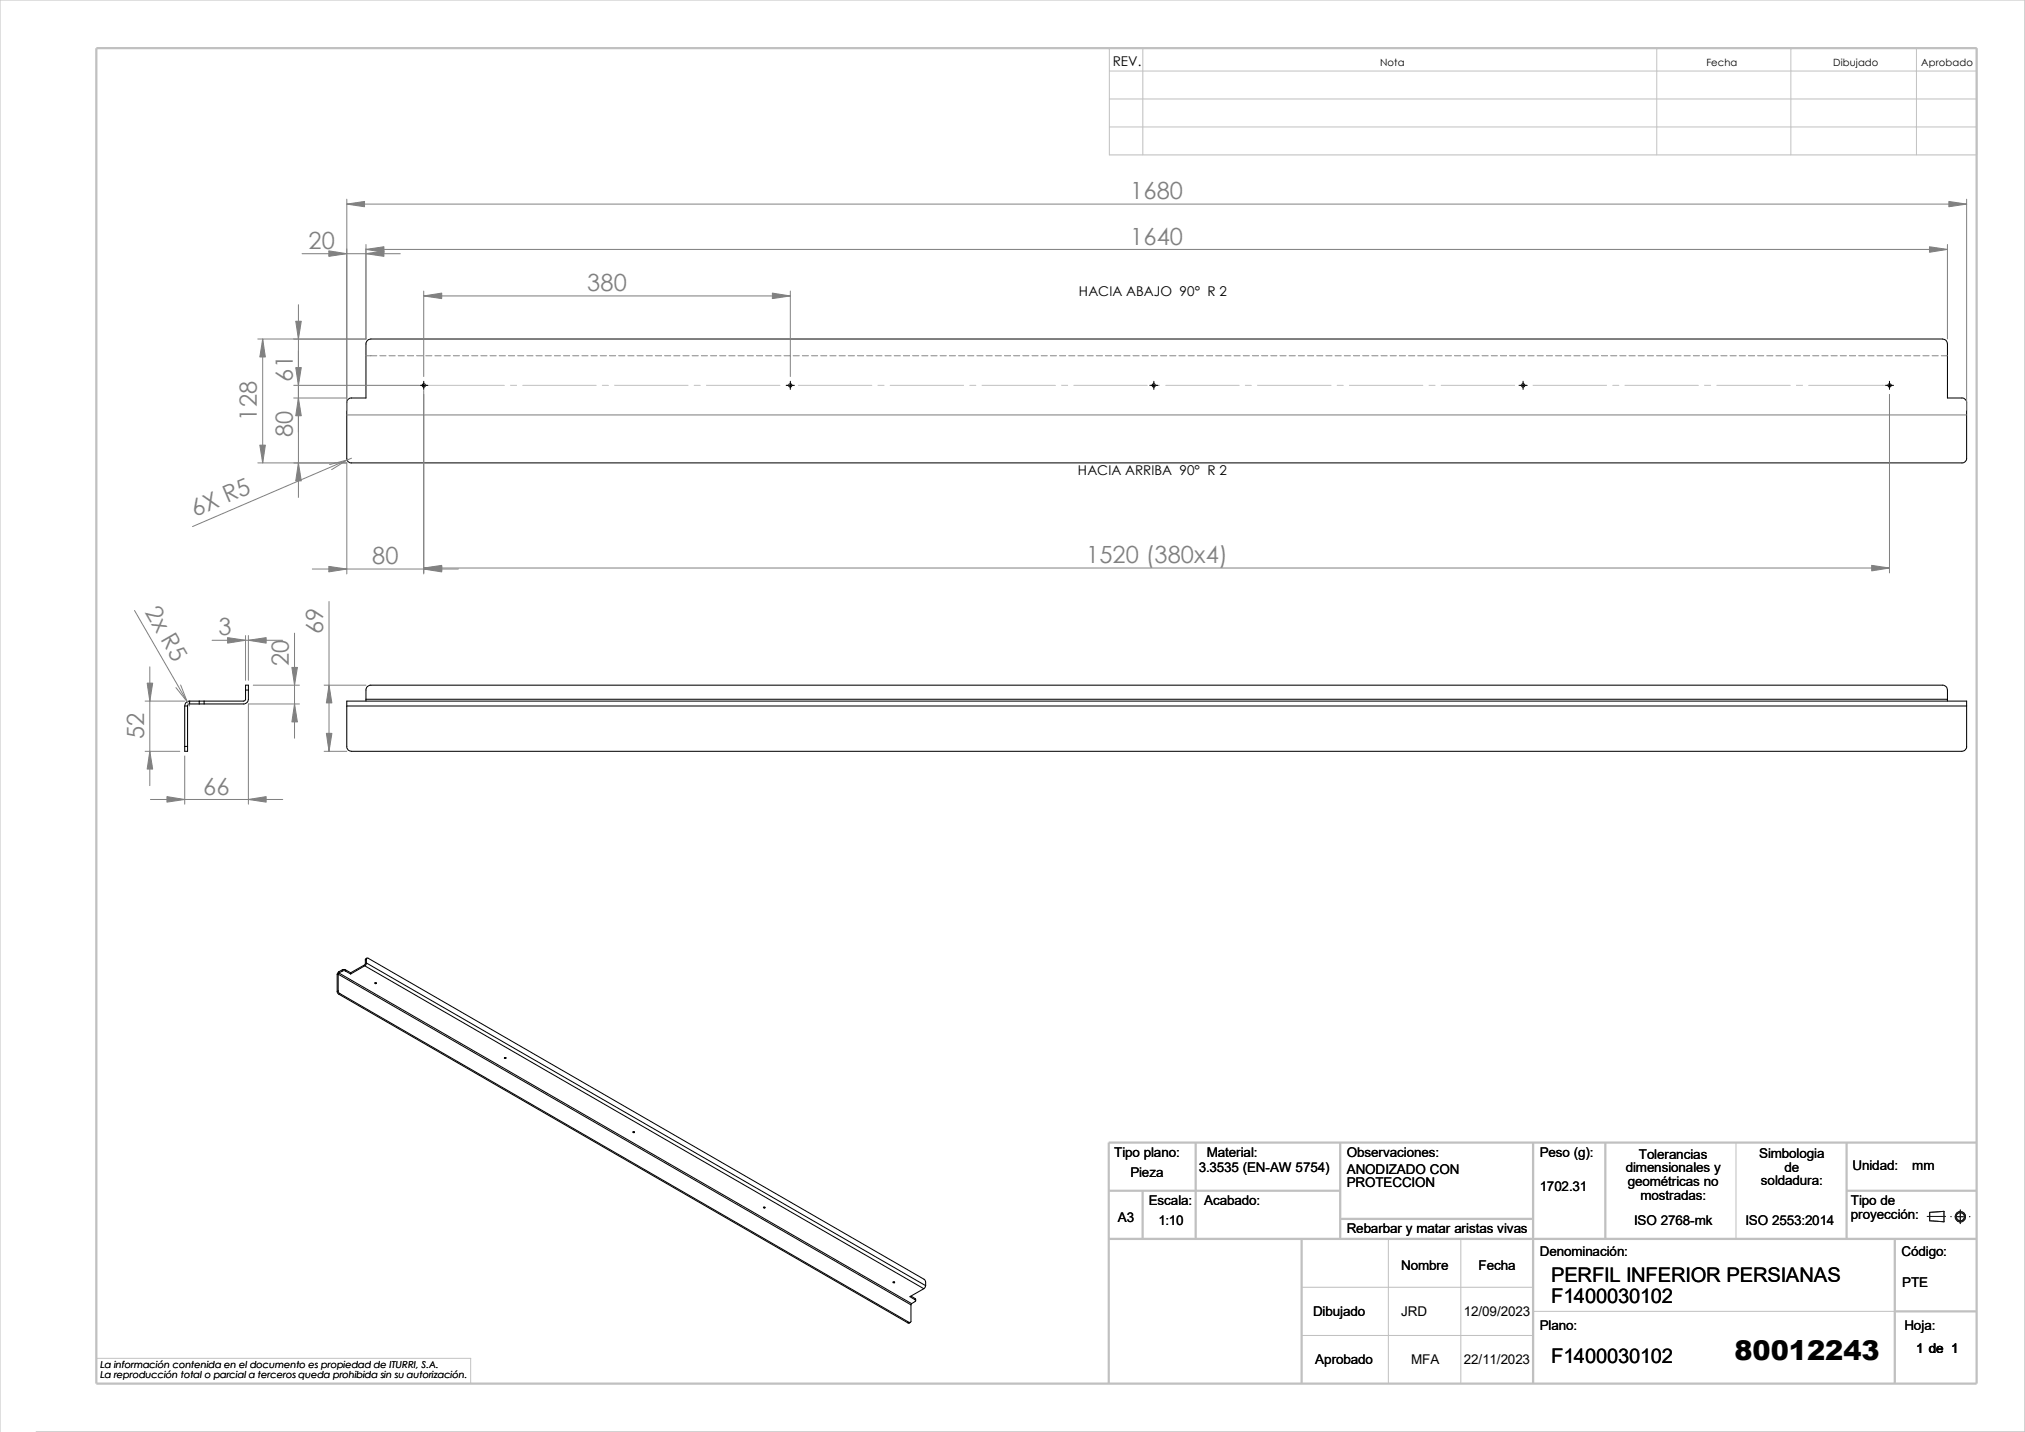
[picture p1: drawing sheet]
<svg xmlns="http://www.w3.org/2000/svg" width="420mm" height="297mm" viewBox="0 0 420 297" stroke-linecap="round" stroke-linejoin="round" font-family="sans-serif">
<g fill="none" stroke="#c0c0c0" stroke-width=".21">
<path d="M230.1 14.7h179.9M230.1 10h179.9v22.1h-179.9zM237 10v22.1M343.6 10v22.1M371.4 10v22.1M397.5 10v22.1M230.1 26.3h179.9M230.1 20.5h179.9M87.9 79.9h16.7M105.9 79.9h1.2M108.4 79.9h15.3M124.9 79.9h1.3"/>
<path d="M127.5 79.9h15.2M144 79.9h1.2M146.5 79.9h15.3M163 79.9h1.3M165.6 79.9h15.2M182.1 79.9h1.2M184.6 79.9h15.3M201.1 79.9h1.3M203.7 79.9h15.2M220.2 79.9h1.2M222.7 79.9h15.3M239.2 79.9h1.3"/>
<path d="M241.8 79.9h15.2M258.3 79.9h1.2M260.8 79.9h15.3M277.3 79.9h1.3M279.9 79.9h15.2M296.4 79.9h1.2M298.9 79.9h15.3M315.4 79.9h1.3M318 79.9h15.2M334.5 79.9h1.2M337 79.9h15.3M353.5 79.9h1.3"/>
<path d="M356.1 79.9h15.2M372.6 79.9h1.2M375.1 79.9h16.8M360 237v20M288 257v30M303 257v30M270 267h48M270 277h48M318 272h75M0 297v-297h419.9v297h-412.4M20 281.7h77.6v5.3"/>
</g>
<g fill="none" stroke="#c0c0c0" stroke-width=".47">
<path d="M20 10h390v277h-390zM248 237v20M278 237v20M318 237v50M333 237v20M383 237v20M410 237h-180v50M230 257h180M230 247h48M237 247v10M270 257v30M278 252.8h40"/>
<path d="M383 247h27M393 257v30M393 272h17"/>
</g>
<g fill="none" stroke="#191924" stroke-width=".21">
<path d="M399.7 252.3h3.8M400.2 251.5l3-.3v2.2l-3-.2zM404.6 252.3h.1M405.9 252.3h1.3M406.6 251v2.8M408.5 252.3h.1"/>
<circle cx="406.6" cy="252.4" r="1.07"/>
<circle cx="406.6" cy="252.4" r=".86"/>
</g>
<g fill="none" stroke="#000" stroke-width=".21">
<path d="M76.2 70.6l.7-.3h326a1.01 1.01 0 0 1 1 1v11.3h3a1.01 1.01 0 0 1 1 .9v11.5a.94 .94 0 0 1-1 1h-334a.88 .88 0 0 1-1-1v-11.5a.94 .94 0 0 1 1-.9h3v-11.5zM87.1 79.9h1.6M87.9 79.1v1.7M163.1 79.9h1.7M163.9 79.1v1.7M238.5 79.9h1.7M239.3 79.1v1.7M315 79.9h1.7M315.9 79.1v1.7M391.1 79.9h1.6M391.9 79.1v1.7M38.3 146.4h.6"/>
<path d="M38.3 154.8h.6M38.3 146.4v8.4M38.9 154.8v1h-.6v-1M38.9 146.4v8.4M39.3 145.4a1.01 1.01 0 0 0-1 1M39.3 146l-.3 .1-.1 .3M39.3 145.4v.6M39.3 146h2M39.3 145.4h2M41.3 146h1M41.3 145.4h1M41.3 145.4v.6"/>
<path d="M42.3 145.4v.6M50.9 143.1v2l-.3 .3h-8.3M50.9 143.1h.6M51.5 143.1v-1h-.6v1M51.5 143.1v1.9a1.01 1.01 0 0 1-1 1h-8.2M71.9 146.4h336M71.9 146.4v8.4a.94 .94 0 0 0 1 1h334a1.01 1.01 0 0 0 1-1v-8.4M75.9 145v.4M75.9 145h328M403.9 145v.4M403.9 145v-1.9a1.01 1.01 0 0 0-1-1h-326a1.01 1.01 0 0 0-1 1v1.9M407.9 146.4v-1h-336v1"/>
<path d="M75.8 199.1v.8l-.2 .2-2.9 1.7M76 199.7l-.4 .6M76 199.7l116 67M76 199l-.2 .1M76 199v.7M76 199a.23 .23 0 0 1 .1-.3 .23 .23 0 0 1 .3 .1l115.3 66.5 .3 .6v.8M76.1 198.7l-.3 .4M69.9 205.6l.4 .6M69.9 202.2v3.4M70.1 205.5l.4 .6M70.1 202.1v3.4M70.1 202.1l118.8 68.5"/>
<path d="M70.1 202.1l-.2 .1M70.1 205.5l-.2 .1M70.3 201.8l118.8 68.6M70.3 201.5l-.4 .7M70.3 201.8l-.2 .3M70.3 206.2l118 68.2M70.3 201.5v.3M70.5 206.1l118.1 68.2M70.5 206.1l-.2 .1M71 201.4h.7M71 201.2h.7M71 201.4l-.7 .4"/>
<path d="M71 201.2v.2M71 201.2l-.7 .3M71.7 201.4l1 .6M71.7 201.2v.2M71.7 201.2l1 .6M72.7 201.8v.2M75.6 200.3l116 67M75.6 200.3l-2.9 1.7M78 203.9h-.2h.3M104.6 219.4h.3zM131.3 234.8h.3l-.2 .2zM131.3 234.8h.3h-.3"/>
<path d="M158.6 250.4h-.2h.3M185.3 265.9h.2M188.6 274.3l-.3 .1M188.8 274.3l-.5 .1M188.9 270.6v3.6l-.1 .1h-.2M188.9 268.8l.9 .5M189.1 270.4l-.2 .2M189.8 269.6l.1 .2-.8 .6M189.8 269.3l.1 .5M189.8 269.3v.3M191.6 267.3l-2.9 1.6 1.1 .7M192 266.7l-.4 .6"/>
<circle cx="87.9" cy="79.9" r=".35"/>
<circle cx="163.9" cy="79.9" r=".34"/>
<circle cx="239.3" cy="79.9" r=".34"/>
<circle cx="315.9" cy="79.9" r=".34"/>
<circle cx="391.9" cy="79.9" r=".33"/>
<circle cx="77.9" cy="204" r=".15"/>
<circle cx="104.8" cy="219.5" r=".15"/>
<circle cx="158.5" cy="250.5" r=".13"/>
<circle cx="185.4" cy="266" r=".15"/>
</g>
<g fill="none" stroke="#808080" stroke-width=".21">
<path d="M62.7 52.6h20.3M71.9 42.3h336M71.9 41.3v43.8M75.9 50.7v19.6h-22.4M75.9 51.7h328M403.9 50.7v19.6M407.9 41.3v43.8M54.5 70.3v25.7M60.9 79.9h26M61.9 63.2v40M75.9 73.8h2.2M78.8 73.8h1.3"/>
<path d="M80.7 73.8h1.3M82.6 73.8h1.3M84.5 73.8h1.3M86.4 73.8h1.3M87.9 60.4v17.7M87.9 61.4h76M88.3 73.8h1.3M90.2 73.8h1.3M92.1 73.8h1.3M94 73.8h1.3M95.9 73.8h1.3M97.8 73.8h1.3"/>
<path d="M99.7 73.8h1.3M101.6 73.8h1.3M103.5 73.8h1.3M105.5 73.8h1.2M107.4 73.8h1.2M109.3 73.8h1.2M111.2 73.8h1.2M113.1 73.8h1.2M115 73.8h1.2M116.9 73.8h1.3M118.8 73.8h1.3M120.7 73.8h1.3"/>
<path d="M122.6 73.8h1.3M124.5 73.8h1.3M126.4 73.8h1.3M128.3 73.8h1.3M130.2 73.8h1.3M132.1 73.8h1.3M134 73.8h1.3M135.9 73.8h1.3M137.8 73.8h1.3M139.7 73.8h1.3M141.6 73.8h1.3M143.6 73.8h1.2"/>
<path d="M145.5 73.8h1.2M147.4 73.8h1.2M149.3 73.8h1.2M151.2 73.8h1.2M153.1 73.8h1.2M155 73.8h1.3M156.9 73.8h1.3M158.8 73.8h1.3M160.7 73.8h1.3M162.6 73.8h1.3M163.9 60.4v17.7M164.5 73.8h1.3"/>
<path d="M166.4 73.8h1.3M168.3 73.8h1.3M170.2 73.8h1.3M172.1 73.8h1.3M174 73.8h1.3M175.9 73.8h1.3M177.8 73.8h1.3M179.7 73.8h1.3M181.7 73.8h1.2M183.6 73.8h1.2M185.5 73.8h1.2M187.4 73.8h1.2"/>
<path d="M189.3 73.8h1.2M191.2 73.8h1.2M193.1 73.8h1.3M195 73.8h1.3M196.9 73.8h1.3M198.8 73.8h1.3M200.7 73.8h1.3M202.6 73.8h1.3M204.5 73.8h1.3M206.4 73.8h1.3M208.3 73.8h1.3M210.2 73.8h1.3"/>
<path d="M212.1 73.8h1.3M214 73.8h1.3M215.9 73.8h1.3M217.8 73.8h1.3M219.8 73.8h1.2M221.7 73.8h1.2M223.6 73.8h1.2M225.5 73.8h1.2M227.4 73.8h1.2M229.3 73.8h1.2M231.2 73.8h1.3M233.1 73.8h1.3"/>
<path d="M235 73.8h1.3M236.9 73.8h1.3M238.8 73.8h1.3M240.7 73.8h1.3M242.6 73.8h1.3M244.5 73.8h1.3M246.4 73.8h1.3M248.3 73.8h1.3M250.2 73.8h1.3M252.1 73.8h1.3M254 73.8h1.3M255.9 73.8h1.3"/>
<path d="M257.9 73.8h1.2M259.8 73.8h1.2M261.7 73.8h1.2M263.6 73.8h1.2M265.5 73.8h1.2M267.4 73.8h1.2M269.3 73.8h1.3M271.2 73.8h1.3M273.1 73.8h1.3M275 73.8h1.3M276.9 73.8h1.3M278.8 73.8h1.3"/>
<path d="M280.7 73.8h1.3M282.6 73.8h1.3M284.5 73.8h1.3M286.4 73.8h1.3M288.3 73.8h1.3M290.2 73.8h1.3M292.1 73.8h1.3M294 73.8h1.3M296 73.8h1.2M297.9 73.8h1.2M299.8 73.8h1.2M301.7 73.8h1.2"/>
<path d="M303.6 73.8h1.2M305.5 73.8h1.2M307.4 73.8h1.3M309.3 73.8h1.3M311.2 73.8h1.3M313.1 73.8h1.3M315 73.8h1.3M316.9 73.8h1.3M318.8 73.8h1.3M320.7 73.8h1.3M322.6 73.8h1.3M324.5 73.8h1.3"/>
<path d="M326.4 73.8h1.3M328.3 73.8h1.3M330.2 73.8h1.3M332.1 73.8h1.3M334.1 73.8h1.2M336 73.8h1.2M337.9 73.8h1.2M339.8 73.8h1.2M341.7 73.8h1.2M343.6 73.8h1.2M345.5 73.8h1.3M347.4 73.8h1.3"/>
<path d="M349.3 73.8h1.3M351.2 73.8h1.3M353.1 73.8h1.3M355 73.8h1.3M356.9 73.8h1.3M358.8 73.8h1.3M360.7 73.8h1.3M362.6 73.8h1.3M364.5 73.8h1.3M366.4 73.8h1.3M368.3 73.8h1.3M370.2 73.8h1.3"/>
<path d="M372.2 73.8h1.2M374.1 73.8h1.2M376 73.8h1.2M377.9 73.8h1.2M379.8 73.8h1.2M381.7 73.8h1.2M383.6 73.8h1.3M385.5 73.8h1.3M387.4 73.8h1.3M389.3 73.8h1.3M391.2 73.8h1.3M393.1 73.8h1.3"/>
<path d="M395 73.8h1.3M396.9 73.8h1.3M398.8 73.8h1.3M400.7 73.8h1.3M402.6 73.8h1.3M53.5 96h18.4v23M60.9 82.6h11M71.9 86.1h336M72 95.4l-3.6 1M72 95.4l-32.1 13.8M72 95.4l-3.2 2M72.9 95l-.9 .4"/>
<path d="M87.9 80.9v38.1M391.9 81.8v37M64.8 118h30.2M87.9 117.8h304M27.9 126.6l10.9 18.9M31.1 138.3v24.6M44 132.8h14.6M50.9 131.8v9.3M51.5 131.8v9.3M61.1 131.3v21.8M68.2 124.8v31M30.1 155.8h7.2"/>
<path d="M30.1 145.4h8.2M36.5 142.6l2.3 2.9M37.5 142.1l1.3 3.4M38.3 156.8v10M38.8 145.5l.5 .9M52.5 142.1h9.6M62.1 146h-10.6v20.8M67.2 142.1h8.7M67.2 155.8h4.7M31.2 165.8h27.4"/>
</g>
<g fill="#808080" stroke="#808080" stroke-width=".21">
<path d="M68.2 142.1l.6 3.7h-1.1z"/>
<path d="M67.7 152.1h1.1l-.6 3.7z"/>
<path d="M30.5 141.7h1.2l-.6 3.7z"/>
<path d="M31.1 155.8l.6 3.7h-1.2z"/>
<path d="M51.5 165.8l3.7-.6v1.2z"/>
<path d="M34.6 165.2l3.7 .6-3.7 .6z"/>
<path d="M51.5 132.8l3.7-.6v1.2z"/>
<path d="M47.2 132.2l3.7 .6-3.7 .6z"/>
<path d="M61.1 146l.6 3.7h-1.2z"/>
<path d="M60.5 138.4h1.2l-.6 3.7z"/>
<path d="M87.9 61.4l3.7-.6v1.1z"/>
<path d="M160.2 60.8l3.7 .6-3.7 .5z"/>
<path d="M75.9 51.7l3.7-.5v1.1z"/>
<path d="M400.2 51.2l3.7 .5-3.7 .6z"/>
<path d="M404.2 41.8l3.7 .5-3.7 .6z"/>
<path d="M71.9 42.3l3.7-.5v1.1z"/>
<path d="M61.9 82.6l.6 3.6h-1.2z"/>
<path d="M61.3 66.6h1.2l-.6 3.7z"/>
<path d="M75.9 52.6l3.7-.6v1.2z"/>
<path d="M68.2 52l3.7 .6-3.7 .6z"/>
<path d="M54.5 70.3l.5 3.7h-1.1z"/>
<path d="M53.9 92.3h1.1l-.5 3.7z"/>
<path d="M87.9 118l3.7-.5v1.1z"/>
<path d="M68.2 117.5l3.7 .5-3.7 .6z"/>
<path d="M61.3 76.2h1.2l-.6 3.7z"/>
<path d="M61.9 96l.6 3.7h-1.2z"/>
<path d="M388.2 117.3l3.7 .5-3.7 .6z"/>
<path d="M87.9 117.8l3.7-.5v1.1z"/>
</g>
<text font-size="5.6" x="359.7" y="282.1">80012243</text>
<g font-size="4.9" fill="#808080">
<text x="234.4" y="41.3">1680</text>
<text x="64" y="51.6">20</text>
<text x="234.4" y="50.7">1640</text>
<text x="121.8" y="60.4">380</text>
<text x="60.7" y="79.1" transform="rotate(-90 60.7 79.1)">61</text>
<text x="53.3" y="87.3" transform="rotate(-90 53.3 87.3)">128</text>
<text x="60.7" y="90.7" transform="rotate(-90 60.7 90.7)">80</text>
<text x="40.5" y="107.2" transform="rotate(-23 40.5 107.2)">6X R5</text>
<text x="77.2" y="117">80</text>
<text x="225.3" y="116.8">1520 (380x4)</text>
<text x="29.9" y="127" transform="rotate(60 29.9 127)">2x R5</text>
<text x="45.3" y="131.8">3</text>
<text x="67.1" y="131.6" transform="rotate(-90 67.1 131.6)">69</text>
<text x="59.9" y="138.1" transform="rotate(-90 59.9 138.1)">20</text>
<text x="29.9" y="153.4" transform="rotate(-90 29.9 153.4)">52</text>
<text x="42.2" y="164.8">66</text>
</g>
<g font-size="4.2">
<text x="321.7" y="265.9">PERFIL INFERIOR PERSIANAS</text>
<text x="321.7" y="270.2">F1400030102</text>
<text x="321.7" y="282.8">F1400030102</text>
</g>
<g font-size="2.8">
<text x="230.8" y="13.6">REV.</text>
<text x="223.8" y="61.4">HACIA ABAJO 90° R 2</text>
<text x="223.6" y="98.5">HACIA ARRIBA 90° R 2</text>
<text x="231.1" y="239.9">Tipo plano:</text>
<text x="250.3" y="239.9">Material:</text>
<text x="279.3" y="239.9">Observaciones:</text>
<text x="319.4" y="239.9">Peso (g):</text>
<text x="234.4" y="244.1">Pieza</text>
<text x="248.6" y="243">3.3535 (EN-AW 5754)</text>
<text x="279.3" y="243.4">ANODIZADO CON</text>
<text x="337.2" y="243.2">dimensionales y</text>
<text x="337.6" y="246">geométricas no</text>
<text x="339.9" y="240.3">Tolerancias</text>
<text x="364.8" y="240.2">Simbologia</text>
<text x="365.2" y="245.9">soldadura:</text>
<text x="370.1" y="243">de</text>
<text x="384.2" y="242.7">Unidad:</text>
<text x="396.6" y="242.7">mm</text>
<text x="238.3" y="250">Escala:</text>
<text x="249.7" y="250">Acabado:</text>
<text x="279.3" y="246.2">PROTECCION</text>
<text x="319.4" y="246.9">1702.31</text>
<text x="340.2" y="248.8">mostradas:</text>
<text x="383.9" y="250">Tipo de</text>
<text x="231.8" y="253.4">A3</text>
<text x="240.2" y="254">1:10</text>
<text x="279.3" y="255.7">Rebarbar y matar aristas vivas</text>
<text x="338.9" y="254">ISO 2768-mk</text>
<text x="362" y="254">ISO 2553:2014</text>
<text x="383.9" y="252.8">proyección:</text>
<text x="290.6" y="263.4">Nombre</text>
<text x="306.7" y="263.4">Fecha</text>
<text x="319.4" y="260.6">Denominación:</text>
<text x="394.4" y="260.6">Código:</text>
<text x="394.5" y="266.9">PTE</text>
<text x="272.3" y="273">Dibujado</text>
<text x="290.6" y="273">JRD</text>
<text x="303.6" y="273">12/09/2023</text>
<text x="319.4" y="275.8">Plano:</text>
<text x="395" y="275.8">Hoja:</text>
<text x="397.4" y="280.6">1 de 1</text>
<text x="272.8" y="282.8">Aprobado</text>
<text x="292.7" y="282.8">MFA</text>
<text x="303.6" y="282.8">22/11/2023</text>
</g>
<g font-size="2.1">
<text x="286.2" y="13.6">Nota</text>
<text x="353.9" y="13.6">Fecha</text>
<text x="380.2" y="13.6">Dibujado</text>
<text x="398.5" y="13.6">Aprobado</text>
</g>
<g font-size="2">
<text x="20.8" y="285.8">La reproducción total o parcial a terceros queda prohibida sin su autorización.</text>
<text x="20.8" y="283.8">La información contenida en el documento es propiedad de ITURRI, S.A.</text>
</g>
</svg>
